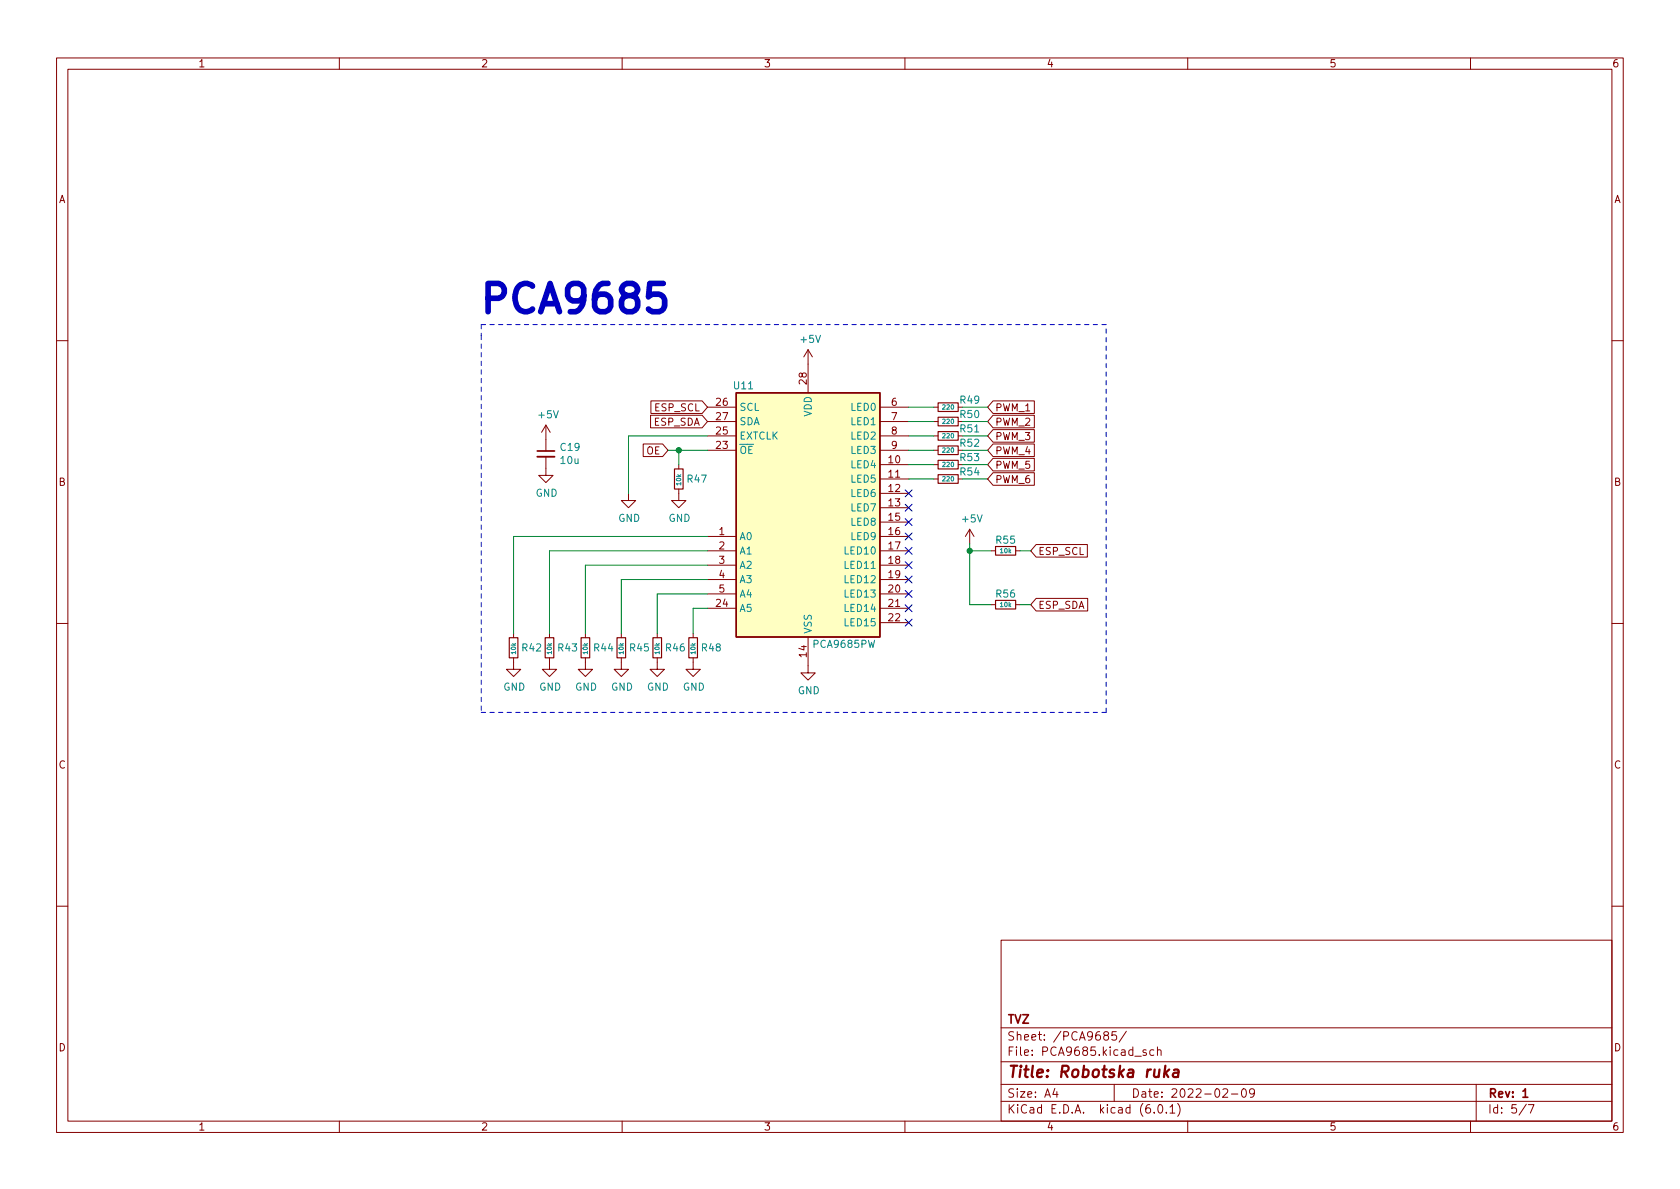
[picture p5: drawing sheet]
(kicad_sch (version 20211123) (generator eeschema)

 (paper "A4")

 (title_block
  (title "Robotska ruka")
  (date "2022-02-09")
  (rev "1")
  (company "TVZ"))

 (lib_symbols
  (symbol "Device:C_Small" (pin_numbers hide) (pin_names (offset 0.254) hide) (in_bom yes) (on_board yes)
   (property "Reference" "C" (id 0) (at 0.254 1.778 0) (effects (font (size 1.27 1.27)) (justify left)))
   (property "Value" "C_Small" (id 1) (at 0.254 -2.032 0) (effects (font (size 1.27 1.27)) (justify left)))
   (property "Footprint" "" (id 2) (at 0 0 0) (effects (font (size 1.27 1.27)) hide))
   (property "Datasheet" "~" (id 3) (at 0 0 0) (effects (font (size 1.27 1.27)) hide))
   (symbol "C_Small_0_1"
    (polyline (pts (xy -1.524 -0.508) (xy 1.524 -0.508)) (stroke (width 0.3302) (type default) (color 0 0 0 0)) (fill (type none)))
    (polyline (pts (xy -1.524 0.508) (xy 1.524 0.508)) (stroke (width 0.3048) (type default) (color 0 0 0 0)) (fill (type none))))
   (symbol "C_Small_1_1"
    (pin passive line (at 0 2.54 270) (length 2.032) (name "~" (effects (font (size 1.27 1.27)))) (number "1" (effects (font (size 1.27 1.27)))))
    (pin passive line (at 0 -2.54 90) (length 2.032) (name "~" (effects (font (size 1.27 1.27)))) (number "2" (effects (font (size 1.27 1.27)))))))
  (symbol "Device:R_Small" (pin_numbers hide) (pin_names (offset 0.254) hide) (in_bom yes) (on_board yes)
   (property "Reference" "R" (id 0) (at 0.762 0.508 0) (effects (font (size 1.27 1.27)) (justify left)))
   (property "Value" "R_Small" (id 1) (at 0.762 -1.016 0) (effects (font (size 1.27 1.27)) (justify left)))
   (property "Footprint" "" (id 2) (at 0 0 0) (effects (font (size 1.27 1.27)) hide))
   (property "Datasheet" "~" (id 3) (at 0 0 0) (effects (font (size 1.27 1.27)) hide))
   (symbol "R_Small_0_1"
    (rectangle (start -0.762 1.778) (end 0.762 -1.778) (stroke (width 0.2032) (type default) (color 0 0 0 0)) (fill (type none))))
   (symbol "R_Small_1_1"
    (pin passive line (at 0 2.54 270) (length 0.762) (name "~" (effects (font (size 1.27 1.27)))) (number "1" (effects (font (size 1.27 1.27)))))
    (pin passive line (at 0 -2.54 90) (length 0.762) (name "~" (effects (font (size 1.27 1.27)))) (number "2" (effects (font (size 1.27 1.27)))))))
  (symbol "Driver_LED:PCA9685PW" (in_bom yes) (on_board yes)
   (property "Reference" "U" (id 0) (at -12.7 22.225 0) (effects (font (size 1.27 1.27)) (justify left)))
   (property "Value" "PCA9685PW" (id 1) (at 1.27 22.225 0) (effects (font (size 1.27 1.27)) (justify left)))
   (property "Footprint" "Package_SO:TSSOP-28_4.4x9.7mm_P0.65mm" (id 2) (at 0.635 -24.765 0) (effects (font (size 1.27 1.27)) (justify left) hide))
   (property "Datasheet" "http://www.nxp.com/documents/data_sheet/PCA9685.pdf" (id 3) (at -10.16 17.78 0) (effects (font (size 1.27 1.27)) hide))
   (symbol "PCA9685PW_0_1"
    (rectangle (start -12.7 20.32) (end 12.7 -22.86) (stroke (width 0.254) (type default) (color 0 0 0 0)) (fill (type background))))
   (symbol "PCA9685PW_1_1"
    (pin input line (at -17.78 -5.08 0) (length 5.08) (name "A0" (effects (font (size 1.27 1.27)))) (number "1" (effects (font (size 1.27 1.27)))))
    (pin output line (at 17.78 7.62 180) (length 5.08) (name "LED4" (effects (font (size 1.27 1.27)))) (number "10" (effects (font (size 1.27 1.27)))))
    (pin output line (at 17.78 5.08 180) (length 5.08) (name "LED5" (effects (font (size 1.27 1.27)))) (number "11" (effects (font (size 1.27 1.27)))))
    (pin output line (at 17.78 2.54 180) (length 5.08) (name "LED6" (effects (font (size 1.27 1.27)))) (number "12" (effects (font (size 1.27 1.27)))))
    (pin output line (at 17.78 0 180) (length 5.08) (name "LED7" (effects (font (size 1.27 1.27)))) (number "13" (effects (font (size 1.27 1.27)))))
    (pin power_in line (at 0 -27.94 90) (length 5.08) (name "VSS" (effects (font (size 1.27 1.27)))) (number "14" (effects (font (size 1.27 1.27)))))
    (pin output line (at 17.78 -2.54 180) (length 5.08) (name "LED8" (effects (font (size 1.27 1.27)))) (number "15" (effects (font (size 1.27 1.27)))))
    (pin output line (at 17.78 -5.08 180) (length 5.08) (name "LED9" (effects (font (size 1.27 1.27)))) (number "16" (effects (font (size 1.27 1.27)))))
    (pin output line (at 17.78 -7.62 180) (length 5.08) (name "LED10" (effects (font (size 1.27 1.27)))) (number "17" (effects (font (size 1.27 1.27)))))
    (pin output line (at 17.78 -10.16 180) (length 5.08) (name "LED11" (effects (font (size 1.27 1.27)))) (number "18" (effects (font (size 1.27 1.27)))))
    (pin output line (at 17.78 -12.7 180) (length 5.08) (name "LED12" (effects (font (size 1.27 1.27)))) (number "19" (effects (font (size 1.27 1.27)))))
    (pin input line (at -17.78 -7.62 0) (length 5.08) (name "A1" (effects (font (size 1.27 1.27)))) (number "2" (effects (font (size 1.27 1.27)))))
    (pin output line (at 17.78 -15.24 180) (length 5.08) (name "LED13" (effects (font (size 1.27 1.27)))) (number "20" (effects (font (size 1.27 1.27)))))
    (pin output line (at 17.78 -17.78 180) (length 5.08) (name "LED14" (effects (font (size 1.27 1.27)))) (number "21" (effects (font (size 1.27 1.27)))))
    (pin output line (at 17.78 -20.32 180) (length 5.08) (name "LED15" (effects (font (size 1.27 1.27)))) (number "22" (effects (font (size 1.27 1.27)))))
    (pin input line (at -17.78 10.16 0) (length 5.08) (name "~{OE}" (effects (font (size 1.27 1.27)))) (number "23" (effects (font (size 1.27 1.27)))))
    (pin input line (at -17.78 -17.78 0) (length 5.08) (name "A5" (effects (font (size 1.27 1.27)))) (number "24" (effects (font (size 1.27 1.27)))))
    (pin input line (at -17.78 12.7 0) (length 5.08) (name "EXTCLK" (effects (font (size 1.27 1.27)))) (number "25" (effects (font (size 1.27 1.27)))))
    (pin input line (at -17.78 17.78 0) (length 5.08) (name "SCL" (effects (font (size 1.27 1.27)))) (number "26" (effects (font (size 1.27 1.27)))))
    (pin bidirectional line (at -17.78 15.24 0) (length 5.08) (name "SDA" (effects (font (size 1.27 1.27)))) (number "27" (effects (font (size 1.27 1.27)))))
    (pin power_in line (at 0 25.4 270) (length 5.08) (name "VDD" (effects (font (size 1.27 1.27)))) (number "28" (effects (font (size 1.27 1.27)))))
    (pin input line (at -17.78 -10.16 0) (length 5.08) (name "A2" (effects (font (size 1.27 1.27)))) (number "3" (effects (font (size 1.27 1.27)))))
    (pin input line (at -17.78 -12.7 0) (length 5.08) (name "A3" (effects (font (size 1.27 1.27)))) (number "4" (effects (font (size 1.27 1.27)))))
    (pin input line (at -17.78 -15.24 0) (length 5.08) (name "A4" (effects (font (size 1.27 1.27)))) (number "5" (effects (font (size 1.27 1.27)))))
    (pin output line (at 17.78 17.78 180) (length 5.08) (name "LED0" (effects (font (size 1.27 1.27)))) (number "6" (effects (font (size 1.27 1.27)))))
    (pin output line (at 17.78 15.24 180) (length 5.08) (name "LED1" (effects (font (size 1.27 1.27)))) (number "7" (effects (font (size 1.27 1.27)))))
    (pin output line (at 17.78 12.7 180) (length 5.08) (name "LED2" (effects (font (size 1.27 1.27)))) (number "8" (effects (font (size 1.27 1.27)))))
    (pin output line (at 17.78 10.16 180) (length 5.08) (name "LED3" (effects (font (size 1.27 1.27)))) (number "9" (effects (font (size 1.27 1.27)))))))
  (symbol "power:+5V" (power) (pin_names (offset 0)) (in_bom yes) (on_board yes)
   (property "Reference" "#PWR" (id 0) (at 0 -3.81 0) (effects (font (size 1.27 1.27)) hide))
   (property "Value" "+5V" (id 1) (at 0 3.556 0) (effects (font (size 1.27 1.27))))
   (property "Footprint" "" (id 2) (at 0 0 0) (effects (font (size 1.27 1.27)) hide))
   (property "Datasheet" "" (id 3) (at 0 0 0) (effects (font (size 1.27 1.27)) hide))
   (symbol "+5V_0_1"
    (polyline (pts (xy -0.762 1.27) (xy 0 2.54)) (stroke (width 0) (type default) (color 0 0 0 0)) (fill (type none)))
    (polyline (pts (xy 0 0) (xy 0 2.54)) (stroke (width 0) (type default) (color 0 0 0 0)) (fill (type none)))
    (polyline (pts (xy 0 2.54) (xy 0.762 1.27)) (stroke (width 0) (type default) (color 0 0 0 0)) (fill (type none))))
   (symbol "+5V_1_1"
    (pin power_in line (at 0 0 90) (length 0) hide (name "+5V" (effects (font (size 1.27 1.27)))) (number "1" (effects (font (size 1.27 1.27)))))))
  (symbol "power:GND" (power) (pin_names (offset 0)) (in_bom yes) (on_board yes)
   (property "Reference" "#PWR" (id 0) (at 0 -6.35 0) (effects (font (size 1.27 1.27)) hide))
   (property "Value" "GND" (id 1) (at 0 -3.81 0) (effects (font (size 1.27 1.27))))
   (property "Footprint" "" (id 2) (at 0 0 0) (effects (font (size 1.27 1.27)) hide))
   (property "Datasheet" "" (id 3) (at 0 0 0) (effects (font (size 1.27 1.27)) hide))
   (symbol "GND_0_1"
    (polyline (pts (xy 0 0) (xy 0 -1.27) (xy 1.27 -1.27) (xy 0 -2.54) (xy -1.27 -1.27) (xy 0 -1.27)) (stroke (width 0) (type default) (color 0 0 0 0)) (fill (type none))))
   (symbol "GND_1_1"
    (pin power_in line (at 0 0 270) (length 0) hide (name "GND" (effects (font (size 1.27 1.27)))) (number "1" (effects (font (size 1.27 1.27))))))))

 (junction (at 120.015 79.375) (diameter 0) (color 0 0 0 0))
 (junction (at 171.45 97.155) (diameter 0) (color 0 0 0 0))

 (no_connect (at 160.655 97.155))
 (no_connect (at 160.655 94.615))
 (no_connect (at 160.655 104.775))
 (no_connect (at 160.655 102.235))
 (no_connect (at 160.655 86.995))
 (no_connect (at 160.655 99.695))
 (no_connect (at 160.655 107.315))
 (no_connect (at 160.655 92.075))
 (no_connect (at 160.655 109.855))
 (no_connect (at 160.655 89.535))

 (wire (pts (xy 160.655 74.295) (xy 165.1 74.295)) (stroke (width 0) (type default) (color 0 0 0 0)))
 (wire (pts (xy 109.855 102.235) (xy 109.855 111.76)) (stroke (width 0) (type default) (color 0 0 0 0)))
 (polyline (pts (xy 85.09 57.15) (xy 85.09 59.055)) (stroke (width 0) (type default) (color 0 0 0 0)))
 (polyline (pts (xy 85.09 59.055) (xy 85.09 125.73)) (stroke (width 0) (type default) (color 0 0 0 0)))

 (wire (pts (xy 171.45 106.68) (xy 171.45 97.155)) (stroke (width 0) (type default) (color 0 0 0 0)))
 (wire (pts (xy 160.655 84.455) (xy 165.1 84.455)) (stroke (width 0) (type default) (color 0 0 0 0)))
 (wire (pts (xy 125.095 76.835) (xy 111.125 76.835)) (stroke (width 0) (type default) (color 0 0 0 0)))
 (wire (pts (xy 160.655 81.915) (xy 165.1 81.915)) (stroke (width 0) (type default) (color 0 0 0 0)))
 (wire (pts (xy 160.655 79.375) (xy 165.1 79.375)) (stroke (width 0) (type default) (color 0 0 0 0)))
 (wire (pts (xy 170.18 84.455) (xy 174.625 84.455)) (stroke (width 0) (type default) (color 0 0 0 0)))
 (wire (pts (xy 125.095 94.615) (xy 90.805 94.615)) (stroke (width 0) (type default) (color 0 0 0 0)))
 (wire (pts (xy 120.015 79.375) (xy 125.095 79.375)) (stroke (width 0) (type default) (color 0 0 0 0)))
 (wire (pts (xy 125.095 107.315) (xy 122.555 107.315)) (stroke (width 0) (type default) (color 0 0 0 0)))
 (wire (pts (xy 118.11 79.375) (xy 120.015 79.375)) (stroke (width 0) (type default) (color 0 0 0 0)))
 (polyline (pts (xy 85.09 125.73) (xy 195.58 125.73)) (stroke (width 0) (type default) (color 0 0 0 0)))

 (wire (pts (xy 171.45 106.68) (xy 175.26 106.68)) (stroke (width 0) (type default) (color 0 0 0 0)))
 (polyline (pts (xy 195.58 57.15) (xy 85.09 57.15)) (stroke (width 0) (type default) (color 0 0 0 0)))

 (wire (pts (xy 103.505 99.695) (xy 103.505 111.76)) (stroke (width 0) (type default) (color 0 0 0 0)))
 (wire (pts (xy 174.625 76.835) (xy 170.18 76.835)) (stroke (width 0) (type default) (color 0 0 0 0)))
 (wire (pts (xy 125.095 102.235) (xy 109.855 102.235)) (stroke (width 0) (type default) (color 0 0 0 0)))
 (wire (pts (xy 111.125 76.835) (xy 111.125 86.995)) (stroke (width 0) (type default) (color 0 0 0 0)))
 (wire (pts (xy 125.095 97.155) (xy 97.155 97.155)) (stroke (width 0) (type default) (color 0 0 0 0)))
 (wire (pts (xy 165.1 76.835) (xy 160.655 76.835)) (stroke (width 0) (type default) (color 0 0 0 0)))
 (wire (pts (xy 122.555 107.315) (xy 122.555 111.76)) (stroke (width 0) (type default) (color 0 0 0 0)))
 (wire (pts (xy 174.625 81.915) (xy 170.18 81.915)) (stroke (width 0) (type default) (color 0 0 0 0)))
 (wire (pts (xy 171.45 97.155) (xy 175.26 97.155)) (stroke (width 0) (type default) (color 0 0 0 0)))
 (wire (pts (xy 116.205 104.775) (xy 125.095 104.775)) (stroke (width 0) (type default) (color 0 0 0 0)))
 (wire (pts (xy 180.34 106.68) (xy 182.245 106.68)) (stroke (width 0) (type default) (color 0 0 0 0)))
 (wire (pts (xy 170.18 79.375) (xy 174.625 79.375)) (stroke (width 0) (type default) (color 0 0 0 0)))
 (wire (pts (xy 160.655 71.755) (xy 165.1 71.755)) (stroke (width 0) (type default) (color 0 0 0 0)))
 (wire (pts (xy 120.015 81.915) (xy 120.015 79.375)) (stroke (width 0) (type default) (color 0 0 0 0)))
 (wire (pts (xy 97.155 97.155) (xy 97.155 111.76)) (stroke (width 0) (type default) (color 0 0 0 0)))
 (wire (pts (xy 116.205 104.775) (xy 116.205 111.76)) (stroke (width 0) (type default) (color 0 0 0 0)))
 (wire (pts (xy 180.34 97.155) (xy 182.245 97.155)) (stroke (width 0) (type default) (color 0 0 0 0)))
 (wire (pts (xy 90.805 94.615) (xy 90.805 111.76)) (stroke (width 0) (type default) (color 0 0 0 0)))
 (wire (pts (xy 170.18 71.755) (xy 174.625 71.755)) (stroke (width 0) (type default) (color 0 0 0 0)))
 (wire (pts (xy 170.18 74.295) (xy 174.625 74.295)) (stroke (width 0) (type default) (color 0 0 0 0)))
 (wire (pts (xy 171.45 95.885) (xy 171.45 97.155)) (stroke (width 0) (type default) (color 0 0 0 0)))
 (wire (pts (xy 103.505 99.695) (xy 125.095 99.695)) (stroke (width 0) (type default) (color 0 0 0 0)))
 (polyline (pts (xy 195.58 125.73) (xy 195.58 57.15)) (stroke (width 0) (type default) (color 0 0 0 0)))

 (text "PCA9685" (at 84.455 56.515 0) (effects (font (size 5.0038 5.0038) (thickness 1.0008) bold) (justify left bottom)))

 (global_label "ESP_SCL" (shape input) (at 182.245 97.155 0) (fields_autoplaced) (effects (font (size 1.27 1.27)) (justify left))
  (property "Intersheet References" "${INTERSHEET_REFS}" (id 0) (at 0 0 0) (effects (font (size 1.27 1.27)) hide)))
 (global_label "PWM_4" (shape input) (at 174.625 79.375 0) (fields_autoplaced) (effects (font (size 1.27 1.27)) (justify left))
  (property "Intersheet References" "${INTERSHEET_REFS}" (id 0) (at 0 0 0) (effects (font (size 1.27 1.27)) hide)))
 (global_label "ESP_SCL" (shape input) (at 125.095 71.755 180) (fields_autoplaced) (effects (font (size 1.27 1.27)) (justify right))
  (property "Intersheet References" "${INTERSHEET_REFS}" (id 0) (at 0 0 0) (effects (font (size 1.27 1.27)) hide)))
 (global_label "PWM_1" (shape input) (at 174.625 71.755 0) (fields_autoplaced) (effects (font (size 1.27 1.27)) (justify left))
  (property "Intersheet References" "${INTERSHEET_REFS}" (id 0) (at 0 0 0) (effects (font (size 1.27 1.27)) hide)))
 (global_label "PWM_2" (shape input) (at 174.625 74.295 0) (fields_autoplaced) (effects (font (size 1.27 1.27)) (justify left))
  (property "Intersheet References" "${INTERSHEET_REFS}" (id 0) (at 0 0 0) (effects (font (size 1.27 1.27)) hide)))
 (global_label "PWM_6" (shape input) (at 174.625 84.455 0) (fields_autoplaced) (effects (font (size 1.27 1.27)) (justify left))
  (property "Intersheet References" "${INTERSHEET_REFS}" (id 0) (at 0 0 0) (effects (font (size 1.27 1.27)) hide)))
 (global_label "PWM_3" (shape input) (at 174.625 76.835 0) (fields_autoplaced) (effects (font (size 1.27 1.27)) (justify left))
  (property "Intersheet References" "${INTERSHEET_REFS}" (id 0) (at 0 0 0) (effects (font (size 1.27 1.27)) hide)))
 (global_label "OE" (shape input) (at 118.11 79.375 180) (fields_autoplaced) (effects (font (size 1.27 1.27)) (justify right))
  (property "Intersheet References" "${INTERSHEET_REFS}" (id 0) (at 0 0 0) (effects (font (size 1.27 1.27)) hide)))
 (global_label "ESP_SDA" (shape input) (at 182.245 106.68 0) (fields_autoplaced) (effects (font (size 1.27 1.27)) (justify left))
  (property "Intersheet References" "${INTERSHEET_REFS}" (id 0) (at 0 0 0) (effects (font (size 1.27 1.27)) hide)))
 (global_label "PWM_5" (shape input) (at 174.625 81.915 0) (fields_autoplaced) (effects (font (size 1.27 1.27)) (justify left))
  (property "Intersheet References" "${INTERSHEET_REFS}" (id 0) (at 0 0 0) (effects (font (size 1.27 1.27)) hide)))
 (global_label "ESP_SDA" (shape input) (at 125.095 74.295 180) (fields_autoplaced) (effects (font (size 1.27 1.27)) (justify right))
  (property "Intersheet References" "${INTERSHEET_REFS}" (id 0) (at 0 0 0) (effects (font (size 1.27 1.27)) hide)))

 (symbol (lib_id "Driver_LED:PCA9685PW") (at 142.875 89.535 0) (unit 1) (in_bom yes) (on_board yes)
  (property "Reference" "U11" (id 0) (at 131.445 67.945 0))
  (property "Value" "PCA9685PW" (id 1) (at 149.225 113.665 0))
  (property "Footprint" "Package_SO:TSSOP-28_4.4x9.7mm_P0.65mm" (id 2) (at 143.51 114.3 0) (effects (font (size 1.27 1.27)) (justify left) hide))
  (property "Datasheet" "http://www.nxp.com/documents/data_sheet/PCA9685.pdf" (id 3) (at 132.715 71.755 0) (effects (font (size 1.27 1.27)) hide)) (pin "1") (pin "10") (pin "11") (pin "12") (pin "13") (pin "14") (pin "15") (pin "16") (pin "17") (pin "18") (pin "19") (pin "2") (pin "20") (pin "21") (pin "22") (pin "23") (pin "24") (pin "25") (pin "26") (pin "27") (pin "28") (pin "3") (pin "4") (pin "5") (pin "6") (pin "7") (pin "8") (pin "9"))

 (symbol (lib_id "Device:R_Small") (at 120.015 84.455 0) (unit 1) (in_bom yes) (on_board yes)
  (property "Reference" "R47" (id 0) (at 121.285 84.455 0) (effects (font (size 1.27 1.27)) (justify left)))
  (property "Value" "10k" (id 1) (at 120.015 85.725 90) (effects (font (size 0.7874 0.7874)) (justify left)))
  (property "Footprint" "Resistor_SMD:R_0805_2012Metric" (id 2) (at 120.015 84.455 0) (effects (font (size 1.27 1.27)) hide))
  (property "Datasheet" "~" (id 3) (at 120.015 84.455 0) (effects (font (size 1.27 1.27)) hide)) (pin "1") (pin "2"))

 (symbol (lib_id "power:GND") (at 120.015 86.995 0) (unit 1) (in_bom yes) (on_board yes)
  (property "Reference" "#PWR095" (id 0) (at 120.015 93.345 0) (effects (font (size 1.27 1.27)) hide))
  (property "Value" "GND" (id 1) (at 120.142 91.3892 0))
  (property "Footprint" "" (id 2) (at 120.015 86.995 0) (effects (font (size 1.27 1.27)) hide))
  (property "Datasheet" "" (id 3) (at 120.015 86.995 0) (effects (font (size 1.27 1.27)) hide)) (pin "1"))

 (symbol (lib_id "power:GND") (at 142.875 117.475 0) (unit 1) (in_bom yes) (on_board yes)
  (property "Reference" "#PWR098" (id 0) (at 142.875 123.825 0) (effects (font (size 1.27 1.27)) hide))
  (property "Value" "GND" (id 1) (at 143.002 121.8692 0))
  (property "Footprint" "" (id 2) (at 142.875 117.475 0) (effects (font (size 1.27 1.27)) hide))
  (property "Datasheet" "" (id 3) (at 142.875 117.475 0) (effects (font (size 1.27 1.27)) hide)) (pin "1"))

 (symbol (lib_id "Device:R_Small") (at 122.555 114.3 0) (unit 1) (in_bom yes) (on_board yes)
  (property "Reference" "R48" (id 0) (at 123.825 114.3 0) (effects (font (size 1.27 1.27)) (justify left)))
  (property "Value" "10k" (id 1) (at 122.555 115.57 90) (effects (font (size 0.7874 0.7874)) (justify left)))
  (property "Footprint" "Resistor_SMD:R_0805_2012Metric" (id 2) (at 122.555 114.3 0) (effects (font (size 1.27 1.27)) hide))
  (property "Datasheet" "~" (id 3) (at 122.555 114.3 0) (effects (font (size 1.27 1.27)) hide)) (pin "1") (pin "2"))

 (symbol (lib_id "power:GND") (at 122.555 116.84 0) (unit 1) (in_bom yes) (on_board yes)
  (property "Reference" "#PWR096" (id 0) (at 122.555 123.19 0) (effects (font (size 1.27 1.27)) hide))
  (property "Value" "GND" (id 1) (at 122.682 121.2342 0))
  (property "Footprint" "" (id 2) (at 122.555 116.84 0) (effects (font (size 1.27 1.27)) hide))
  (property "Datasheet" "" (id 3) (at 122.555 116.84 0) (effects (font (size 1.27 1.27)) hide)) (pin "1"))

 (symbol (lib_id "Device:R_Small") (at 116.205 114.3 0) (unit 1) (in_bom yes) (on_board yes)
  (property "Reference" "R46" (id 0) (at 117.475 114.3 0) (effects (font (size 1.27 1.27)) (justify left)))
  (property "Value" "10k" (id 1) (at 116.205 115.57 90) (effects (font (size 0.7874 0.7874)) (justify left)))
  (property "Footprint" "Resistor_SMD:R_0805_2012Metric" (id 2) (at 116.205 114.3 0) (effects (font (size 1.27 1.27)) hide))
  (property "Datasheet" "~" (id 3) (at 116.205 114.3 0) (effects (font (size 1.27 1.27)) hide)) (pin "1") (pin "2"))

 (symbol (lib_id "power:GND") (at 116.205 116.84 0) (unit 1) (in_bom yes) (on_board yes)
  (property "Reference" "#PWR094" (id 0) (at 116.205 123.19 0) (effects (font (size 1.27 1.27)) hide))
  (property "Value" "GND" (id 1) (at 116.332 121.2342 0))
  (property "Footprint" "" (id 2) (at 116.205 116.84 0) (effects (font (size 1.27 1.27)) hide))
  (property "Datasheet" "" (id 3) (at 116.205 116.84 0) (effects (font (size 1.27 1.27)) hide)) (pin "1"))

 (symbol (lib_id "Device:R_Small") (at 109.855 114.3 0) (unit 1) (in_bom yes) (on_board yes)
  (property "Reference" "R45" (id 0) (at 111.125 114.3 0) (effects (font (size 1.27 1.27)) (justify left)))
  (property "Value" "10k" (id 1) (at 109.855 115.57 90) (effects (font (size 0.7874 0.7874)) (justify left)))
  (property "Footprint" "Resistor_SMD:R_0805_2012Metric" (id 2) (at 109.855 114.3 0) (effects (font (size 1.27 1.27)) hide))
  (property "Datasheet" "~" (id 3) (at 109.855 114.3 0) (effects (font (size 1.27 1.27)) hide)) (pin "1") (pin "2"))

 (symbol (lib_id "power:GND") (at 109.855 116.84 0) (unit 1) (in_bom yes) (on_board yes)
  (property "Reference" "#PWR092" (id 0) (at 109.855 123.19 0) (effects (font (size 1.27 1.27)) hide))
  (property "Value" "GND" (id 1) (at 109.982 121.2342 0))
  (property "Footprint" "" (id 2) (at 109.855 116.84 0) (effects (font (size 1.27 1.27)) hide))
  (property "Datasheet" "" (id 3) (at 109.855 116.84 0) (effects (font (size 1.27 1.27)) hide)) (pin "1"))

 (symbol (lib_id "Device:R_Small") (at 103.505 114.3 0) (unit 1) (in_bom yes) (on_board yes)
  (property "Reference" "R44" (id 0) (at 104.775 114.3 0) (effects (font (size 1.27 1.27)) (justify left)))
  (property "Value" "10k" (id 1) (at 103.505 115.57 90) (effects (font (size 0.7874 0.7874)) (justify left)))
  (property "Footprint" "Resistor_SMD:R_0805_2012Metric" (id 2) (at 103.505 114.3 0) (effects (font (size 1.27 1.27)) hide))
  (property "Datasheet" "~" (id 3) (at 103.505 114.3 0) (effects (font (size 1.27 1.27)) hide)) (pin "1") (pin "2"))

 (symbol (lib_id "power:GND") (at 103.505 116.84 0) (unit 1) (in_bom yes) (on_board yes)
  (property "Reference" "#PWR091" (id 0) (at 103.505 123.19 0) (effects (font (size 1.27 1.27)) hide))
  (property "Value" "GND" (id 1) (at 103.632 121.2342 0))
  (property "Footprint" "" (id 2) (at 103.505 116.84 0) (effects (font (size 1.27 1.27)) hide))
  (property "Datasheet" "" (id 3) (at 103.505 116.84 0) (effects (font (size 1.27 1.27)) hide)) (pin "1"))

 (symbol (lib_id "Device:R_Small") (at 97.155 114.3 0) (unit 1) (in_bom yes) (on_board yes)
  (property "Reference" "R43" (id 0) (at 98.425 114.3 0) (effects (font (size 1.27 1.27)) (justify left)))
  (property "Value" "10k" (id 1) (at 97.155 115.57 90) (effects (font (size 0.7874 0.7874)) (justify left)))
  (property "Footprint" "Resistor_SMD:R_0805_2012Metric" (id 2) (at 97.155 114.3 0) (effects (font (size 1.27 1.27)) hide))
  (property "Datasheet" "~" (id 3) (at 97.155 114.3 0) (effects (font (size 1.27 1.27)) hide)) (pin "1") (pin "2"))

 (symbol (lib_id "power:GND") (at 97.155 116.84 0) (unit 1) (in_bom yes) (on_board yes)
  (property "Reference" "#PWR090" (id 0) (at 97.155 123.19 0) (effects (font (size 1.27 1.27)) hide))
  (property "Value" "GND" (id 1) (at 97.282 121.2342 0))
  (property "Footprint" "" (id 2) (at 97.155 116.84 0) (effects (font (size 1.27 1.27)) hide))
  (property "Datasheet" "" (id 3) (at 97.155 116.84 0) (effects (font (size 1.27 1.27)) hide)) (pin "1"))

 (symbol (lib_id "Device:R_Small") (at 90.805 114.3 0) (unit 1) (in_bom yes) (on_board yes)
  (property "Reference" "R42" (id 0) (at 92.075 114.3 0) (effects (font (size 1.27 1.27)) (justify left)))
  (property "Value" "10k" (id 1) (at 90.805 115.57 90) (effects (font (size 0.7874 0.7874)) (justify left)))
  (property "Footprint" "Resistor_SMD:R_0805_2012Metric" (id 2) (at 90.805 114.3 0) (effects (font (size 1.27 1.27)) hide))
  (property "Datasheet" "~" (id 3) (at 90.805 114.3 0) (effects (font (size 1.27 1.27)) hide)) (pin "1") (pin "2"))

 (symbol (lib_id "power:GND") (at 90.805 116.84 0) (unit 1) (in_bom yes) (on_board yes)
  (property "Reference" "#PWR087" (id 0) (at 90.805 123.19 0) (effects (font (size 1.27 1.27)) hide))
  (property "Value" "GND" (id 1) (at 90.932 121.2342 0))
  (property "Footprint" "" (id 2) (at 90.805 116.84 0) (effects (font (size 1.27 1.27)) hide))
  (property "Datasheet" "" (id 3) (at 90.805 116.84 0) (effects (font (size 1.27 1.27)) hide)) (pin "1"))

 (symbol (lib_id "power:GND") (at 111.125 86.995 0) (unit 1) (in_bom yes) (on_board yes)
  (property "Reference" "#PWR093" (id 0) (at 111.125 93.345 0) (effects (font (size 1.27 1.27)) hide))
  (property "Value" "GND" (id 1) (at 111.252 91.3892 0))
  (property "Footprint" "" (id 2) (at 111.125 86.995 0) (effects (font (size 1.27 1.27)) hide))
  (property "Datasheet" "" (id 3) (at 111.125 86.995 0) (effects (font (size 1.27 1.27)) hide)) (pin "1"))

 (symbol (lib_id "Device:C_Small") (at 96.52 80.01 0) (unit 1) (in_bom yes) (on_board yes)
  (property "Reference" "C19" (id 0) (at 98.8568 78.8416 0) (effects (font (size 1.27 1.27)) (justify left)))
  (property "Value" "10u" (id 1) (at 98.8568 81.153 0) (effects (font (size 1.27 1.27)) (justify left)))
  (property "Footprint" "Capacitor_SMD:C_0805_2012Metric" (id 2) (at 96.52 80.01 0) (effects (font (size 1.27 1.27)) hide))
  (property "Datasheet" "~" (id 3) (at 96.52 80.01 0) (effects (font (size 1.27 1.27)) hide)) (pin "1") (pin "2"))

 (symbol (lib_id "power:+5V") (at 96.52 77.47 0) (unit 1) (in_bom yes) (on_board yes)
  (property "Reference" "#PWR088" (id 0) (at 96.52 81.28 0) (effects (font (size 1.27 1.27)) hide))
  (property "Value" "+5V" (id 1) (at 96.901 73.0758 0))
  (property "Footprint" "" (id 2) (at 96.52 77.47 0) (effects (font (size 1.27 1.27)) hide))
  (property "Datasheet" "" (id 3) (at 96.52 77.47 0) (effects (font (size 1.27 1.27)) hide)) (pin "1"))

 (symbol (lib_id "power:GND") (at 96.52 82.55 0) (unit 1) (in_bom yes) (on_board yes)
  (property "Reference" "#PWR089" (id 0) (at 96.52 88.9 0) (effects (font (size 1.27 1.27)) hide))
  (property "Value" "GND" (id 1) (at 96.647 86.9442 0))
  (property "Footprint" "" (id 2) (at 96.52 82.55 0) (effects (font (size 1.27 1.27)) hide))
  (property "Datasheet" "" (id 3) (at 96.52 82.55 0) (effects (font (size 1.27 1.27)) hide)) (pin "1"))

 (symbol (lib_id "power:+5V") (at 142.875 64.135 0) (unit 1) (in_bom yes) (on_board yes)
  (property "Reference" "#PWR097" (id 0) (at 142.875 67.945 0) (effects (font (size 1.27 1.27)) hide))
  (property "Value" "+5V" (id 1) (at 143.256 59.7408 0))
  (property "Footprint" "" (id 2) (at 142.875 64.135 0) (effects (font (size 1.27 1.27)) hide))
  (property "Datasheet" "" (id 3) (at 142.875 64.135 0) (effects (font (size 1.27 1.27)) hide)) (pin "1"))

 (symbol (lib_id "Device:R_Small") (at 167.64 71.755 270) (unit 1) (in_bom yes) (on_board yes)
  (property "Reference" "R49" (id 0) (at 171.45 70.485 90))
  (property "Value" "220" (id 1) (at 167.64 71.755 90) (effects (font (size 0.7874 0.7874))))
  (property "Footprint" "Resistor_SMD:R_0805_2012Metric" (id 2) (at 167.64 71.755 0) (effects (font (size 1.27 1.27)) hide))
  (property "Datasheet" "~" (id 3) (at 167.64 71.755 0) (effects (font (size 1.27 1.27)) hide)) (pin "1") (pin "2"))

 (symbol (lib_id "Device:R_Small") (at 167.64 74.295 270) (unit 1) (in_bom yes) (on_board yes)
  (property "Reference" "R50" (id 0) (at 171.45 73.025 90))
  (property "Value" "220" (id 1) (at 167.64 74.295 90) (effects (font (size 0.7874 0.7874))))
  (property "Footprint" "Resistor_SMD:R_0805_2012Metric" (id 2) (at 167.64 74.295 0) (effects (font (size 1.27 1.27)) hide))
  (property "Datasheet" "~" (id 3) (at 167.64 74.295 0) (effects (font (size 1.27 1.27)) hide)) (pin "1") (pin "2"))

 (symbol (lib_id "Device:R_Small") (at 167.64 76.835 270) (unit 1) (in_bom yes) (on_board yes)
  (property "Reference" "R51" (id 0) (at 171.45 75.565 90))
  (property "Value" "220" (id 1) (at 167.64 76.835 90) (effects (font (size 0.7874 0.7874))))
  (property "Footprint" "Resistor_SMD:R_0805_2012Metric" (id 2) (at 167.64 76.835 0) (effects (font (size 1.27 1.27)) hide))
  (property "Datasheet" "~" (id 3) (at 167.64 76.835 0) (effects (font (size 1.27 1.27)) hide)) (pin "1") (pin "2"))

 (symbol (lib_id "Device:R_Small") (at 167.64 79.375 270) (unit 1) (in_bom yes) (on_board yes)
  (property "Reference" "R52" (id 0) (at 171.45 78.105 90))
  (property "Value" "220" (id 1) (at 167.64 79.375 90) (effects (font (size 0.7874 0.7874))))
  (property "Footprint" "Resistor_SMD:R_0805_2012Metric" (id 2) (at 167.64 79.375 0) (effects (font (size 1.27 1.27)) hide))
  (property "Datasheet" "~" (id 3) (at 167.64 79.375 0) (effects (font (size 1.27 1.27)) hide)) (pin "1") (pin "2"))

 (symbol (lib_id "Device:R_Small") (at 167.64 81.915 270) (unit 1) (in_bom yes) (on_board yes)
  (property "Reference" "R53" (id 0) (at 171.45 80.645 90))
  (property "Value" "220" (id 1) (at 167.64 81.915 90) (effects (font (size 0.7874 0.7874))))
  (property "Footprint" "Resistor_SMD:R_0805_2012Metric" (id 2) (at 167.64 81.915 0) (effects (font (size 1.27 1.27)) hide))
  (property "Datasheet" "~" (id 3) (at 167.64 81.915 0) (effects (font (size 1.27 1.27)) hide)) (pin "1") (pin "2"))

 (symbol (lib_id "Device:R_Small") (at 167.64 84.455 270) (unit 1) (in_bom yes) (on_board yes)
  (property "Reference" "R54" (id 0) (at 171.45 83.185 90))
  (property "Value" "220" (id 1) (at 167.64 84.455 90) (effects (font (size 0.7874 0.7874))))
  (property "Footprint" "Resistor_SMD:R_0805_2012Metric" (id 2) (at 167.64 84.455 0) (effects (font (size 1.27 1.27)) hide))
  (property "Datasheet" "~" (id 3) (at 167.64 84.455 0) (effects (font (size 1.27 1.27)) hide)) (pin "1") (pin "2"))

 (symbol (lib_id "power:+5V") (at 171.45 95.885 0) (unit 1) (in_bom yes) (on_board yes)
  (property "Reference" "#PWR099" (id 0) (at 171.45 99.695 0) (effects (font (size 1.27 1.27)) hide))
  (property "Value" "+5V" (id 1) (at 171.831 91.4908 0))
  (property "Footprint" "" (id 2) (at 171.45 95.885 0) (effects (font (size 1.27 1.27)) hide))
  (property "Datasheet" "" (id 3) (at 171.45 95.885 0) (effects (font (size 1.27 1.27)) hide)) (pin "1"))

 (symbol (lib_id "Device:R_Small") (at 177.8 97.155 90) (unit 1) (in_bom yes) (on_board yes)
  (property "Reference" "R55" (id 0) (at 177.8 95.25 90))
  (property "Value" "10k" (id 1) (at 177.8 97.155 90) (effects (font (size 0.7874 0.7874))))
  (property "Footprint" "Resistor_SMD:R_0805_2012Metric" (id 2) (at 177.8 97.155 0) (effects (font (size 1.27 1.27)) hide))
  (property "Datasheet" "~" (id 3) (at 177.8 97.155 0) (effects (font (size 1.27 1.27)) hide)) (pin "1") (pin "2"))

 (symbol (lib_id "Device:R_Small") (at 177.8 106.68 90) (unit 1) (in_bom yes) (on_board yes)
  (property "Reference" "R56" (id 0) (at 177.8 104.775 90))
  (property "Value" "10k" (id 1) (at 177.8 106.68 90) (effects (font (size 0.7874 0.7874))))
  (property "Footprint" "Resistor_SMD:R_0805_2012Metric" (id 2) (at 177.8 106.68 0) (effects (font (size 1.27 1.27)) hide))
  (property "Datasheet" "~" (id 3) (at 177.8 106.68 0) (effects (font (size 1.27 1.27)) hide)) (pin "1") (pin "2")))
